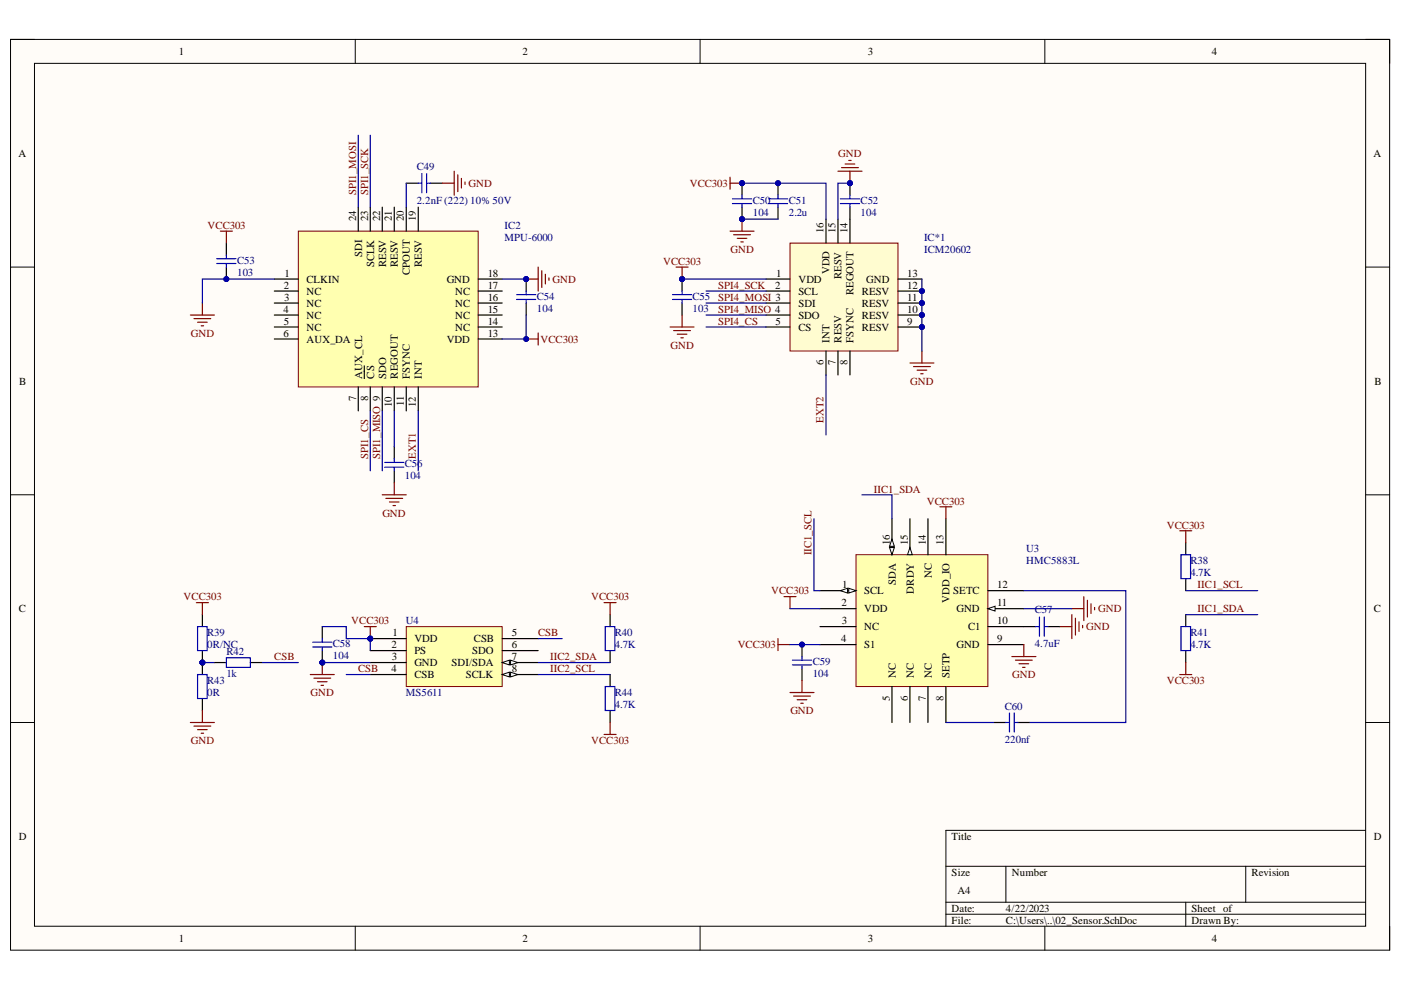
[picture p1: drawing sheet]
# Altium schematic sheet 02_Sensor.SchDoc
size A4

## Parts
C49  2.2nF (222) 10% 50V  [LC-0402_C]
C50  104  [LC-0402_C]
C51  2.2u  [0603_C]
C52  104  [LC-0402_C]
C53  103  [LC-0402_C]
C54  104  [LC-0402_C]
C55  103  [LC-0402_C]
C56  104  [LC-0402_C]
C57  4.7uF  [0603_C]
C58  104  [LC-0402_C]
C59  104  [LC-0402_C]
C60  220nf  [LC-0402_C]
IC2  MPU-6000  [MPU6000]
IC*1  ICM20602  [LGA16-icm20602]
R38  4.7K  [LC-0402_R]
R39  0R/NC  [LC-0402_R]
R40  4.7K  [LC-0402_R]
R41  4.7K  [LC-0402_R]
R42  1k  [LC-0402_R]
R43  0R  [LC-0402_R]
R44  4.7K  [LC-0402_R]
U3  HMC5883L  [HMC5883L]
U4  MS5611  [MS5611]

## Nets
GND: C49.2 C50.1 C51.1 C52.2 C53.1 C54.2 C55.2 C56.1 C57.1 C58.1 C59.1 IC2.1(CLKIN) IC2.18(GND) IC*1.9(RESV) IC*1.10(RESV) IC*1.11(RESV) IC*1.12(RESV) IC*1.13(GND) IC*1.15(RESV) R43.1 U3.9(GND) U3.11(GND) U4.3(GND)
VCC303: C50.2 C51.2 C53.2 C54.1 C55.1 C58.2 C59.2 IC2.13(VDD) IC*1.1(VDD) IC*1.16(VDD) R38.2 R39.2 R40.2 R41.1 R44.1 U3.2(VDD) U3.4(S1) U3.13(VDD_IO) U4.1(VDD) U4.2(PS)
CSB: R42.2 U4.4(CSB) U4.5(CSB)
EXT1: IC2.12(INT)
EXT2: IC*1.6(INT)
IIC1_SCL: R38.1 U3.1(SCL)
IIC1_SDA: R41.2 U3.16(SDA)
IIC2_SCL: R44.2 U4.8(SCLK)
IIC2_SDA: R40.1 U4.7(SDI/SDA)
SPI1_CS: IC2.8(~{CS})
SPI1_MISO: IC2.9(SDO)
SPI1_MOSI: IC2.24(SDI)
SPI1_SCK: IC2.23(SCLK)
SPI4_CS: IC*1.5(CS)
SPI4_MISO: IC*1.4(SDO)
SPI4_MOSI: IC*1.3(SDI)
SPI4_SCK: IC*1.2(SCL)
NetC49_1: C49.1 IC2.20(CPOUT)
NetC52_1: C52.1 IC*1.14(REGOUT)
NetC56_2: C56.2 IC2.10(REGOUT)
NetC57_2: C57.2 U3.10(C1)
NetC60_1: C60.1 U3.12(SETC)
NetC60_2: C60.2 U3.8(SETP)
NetR39_1: R39.1 R42.1 R43.2

Not connected (* = marked no-connect by the designer): IC2 2(NC) 3(NC) 4(NC) 5(NC) 6(AUX_DA) 7(AUX_CL) 11(FSYNC) 14(NC) 15(NC) 16(NC) 17(NC) 19(RESV) 21(RESV) 22(RESV); IC*1 7(RESV) 8(FSYNC); U3 3(NC) 5(NC) 6(NC) 7(NC) 14(NC) 15(DRDY); U4 6(SDO)
